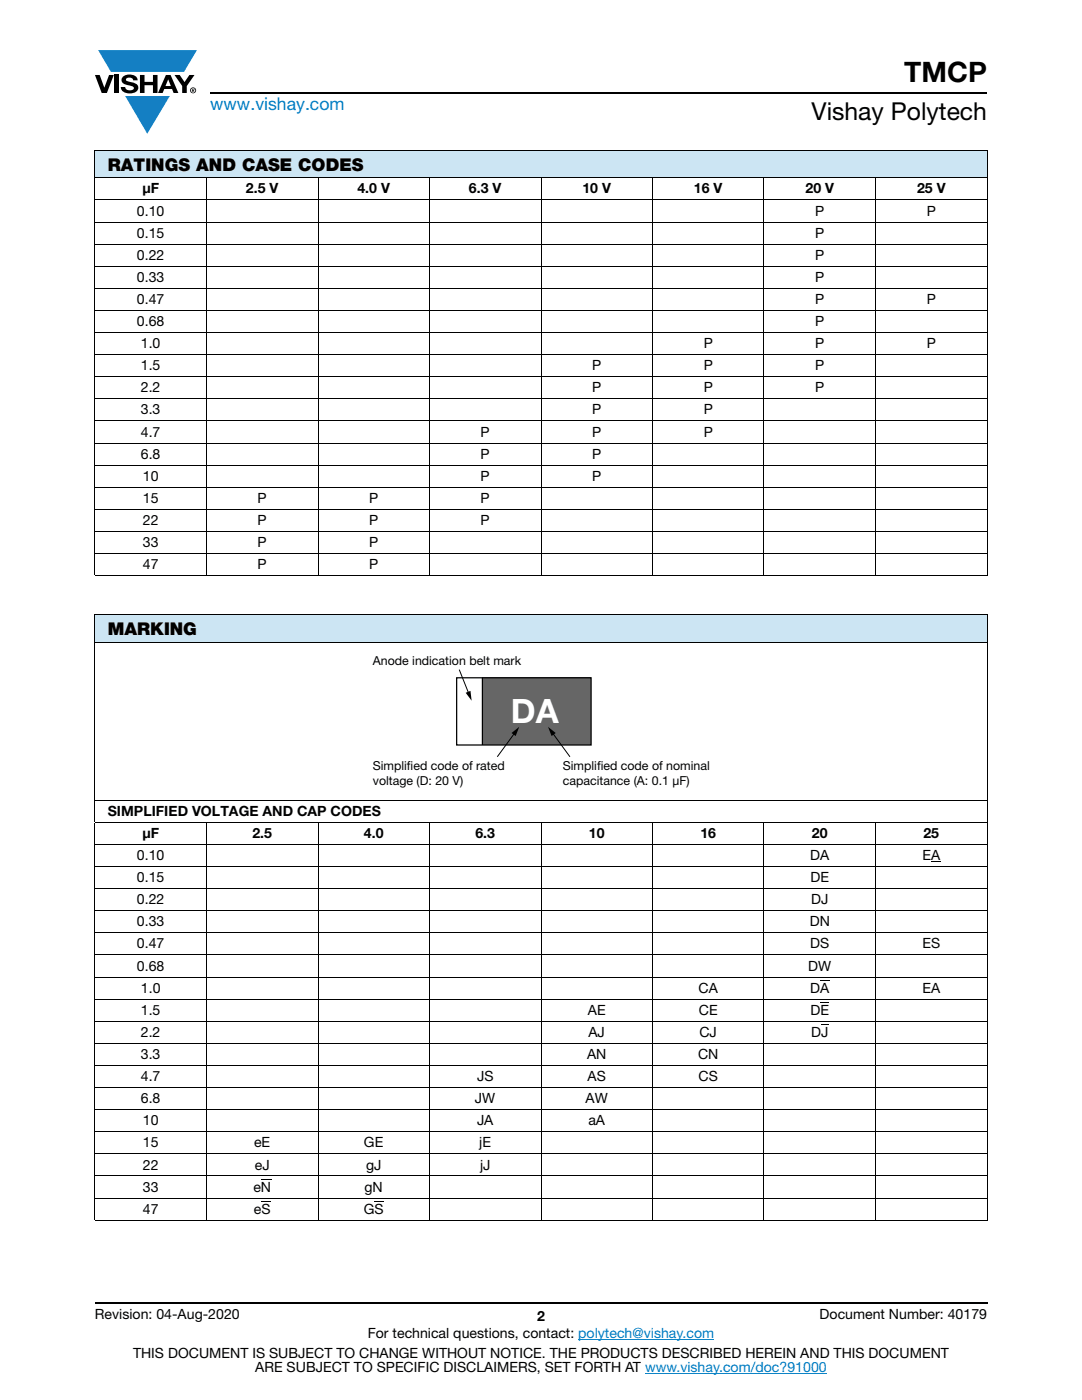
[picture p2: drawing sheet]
<svg xmlns="http://www.w3.org/2000/svg" width="216mm" height="279mm" viewBox="0 0 216 279" stroke-linecap="round" stroke-linejoin="round" font-family="sans-serif">
<g fill="#147fc3">
<path d="M19.6 10h19.7l-2.6 4.3h-1.1h-13.5z"/>
<path d="M25 19.2h8.9l-4.5 7.5z"/>
</g>
<g fill="#000">
<path d="M18.9 15h1l.9 2.5 1-2.5h.9l-1.4 3.6h-1zM22.9 15h.9v3.6h-.9zM24.6 15.3a2.1 2.1 0 0 1 2.8 .3l.1 .4h-.9a.79 .79 0 0 0-.7-.5 .79 .79 0 0 0-.8 .4l.3 .3 1 .2a1.08 1.08 0 0 1 1.2 1 1.08 1.08 0 0 1-1.1 1.2 1.73 1.73 0 0 1-2.4-1.2h.9a.96 .96 0 0 0 .8 .6 .96 .96 0 0 0 .9-.4 1.31 1.31 0 0 0-1.2-.6 1.03 1.03 0 0 1-1.1-.6 1.03 1.03 0 0 1 .2-1.1zM27.9 15h.9v1.3h1.7v-1.3h.9v3.6h-.9v-1.6h-1.7v1.6h-.9zM34.8 15h1.1l.9 1.4 1-1.4h1l-1.5 2.2v1.4h-.9v-1.4z"/>
<path d="M33.6 15.9l.5 1.3h-1.1zM33.1 15l-1.6 3.6h1l.3-.8h1.5l.3 .8h1l-1.6-3.6z"/>
<path d="M38.4 17.8h.2v.2h-.2zM38.3 17.7v.7h.1v-.3l.4 .3-.2-.3 .2-.2-.1-.2z"/>
<path d="M38.1 18a.46 .46 0 0 1 .9 0 .46 .46 0 0 1-.9 0zM37.9 18a.6 .6 0 0 0 1.2 0 .6 .6 0 0 0-1.2 0z"/>
</g>
<path d="M42 18.6h155M18.9 260h178.1" fill="none" stroke="#000" stroke-width=".36"/>
<path d="M115.4 267.3h27.1M128.7 274h36.3" fill="none" stroke="#007ec4" stroke-width=".2"/>
<g fill="#cce5f3">
<path d="M18.9 30h178.1v5.5h-178.1z"/>
<path d="M18.9 122.6h178.1v5.5h-178.1z"/>
</g>
<path d="M185.8 171.8h1.8v.2h-1.8zM163.7 195.6h1.8v.2h-1.8zM163.7 200h1.7v.2h-1.7zM163.8 204.4h1.5v.2h-1.5zM52.2 239.7h1.8v.2h-1.8zM74.7 239.7h1.9v.2h-1.9z" fill="#000"/>
<g fill="none" stroke="#000" stroke-width=".2">
<path d="M18.9 30h178.1M18.9 35.5h178.1M18.9 39.9h178.1M18.9 30.1v84.7M41.2 35.4v79.6M63.5 35.4v79.6M85.7 35.4v79.6M107.9 35.4v79.6M130.2 35.4v79.6M152.4 35.4v79.6M174.7 35.4v79.6M197 30.1v84.7"/>
<path d="M18.9 44.3h178.1M18.9 48.7h178.1M18.9 53.1h178.1M18.9 57.6h178.1M18.9 62h178.1M18.9 66.4h178.1M18.9 70.8h178.1M18.9 75.2h178.1M18.9 79.6h178.1M18.9 84h178.1M18.9 88.4h178.1M18.9 92.8h178.1"/>
<path d="M18.9 97.2h178.1M18.9 101.6h178.1M18.9 106h178.1M18.9 110.5h178.1M18.9 114.9h178.1M18.9 122.6h178.1M18.9 128.1h178.1M18.9 122.7v41.3M197 122.7v5.3M197 128.2v31.4M18.9 159.7h178.1M197 159.8v4.2"/>
<path d="M18.9 164.1h178.1M18.9 168.6h178.1M18.9 173h178.1M18.9 177.4h178.1M18.9 164.2v79.2M41.2 164v79.6M63.5 164v79.6M85.7 164v79.6M107.9 164v79.6M130.2 164v79.6M152.4 164v79.6M174.7 164v79.6"/>
<path d="M197 164.2v79.2M18.9 181.8h178.1M18.9 186.2h178.1M18.9 190.6h178.1M18.9 195h178.1M18.9 199.4h178.1M18.9 203.8h178.1M18.9 208.2h178.1M18.9 212.6h178.1M18.9 217h178.1M18.9 221.5h178.1M18.9 225.9h178.1"/>
<path d="M18.9 230.3h178.1M18.9 234.7h178.1M18.9 239.1h178.1M52.1 235.4h2M18.9 243.5h178.1"/>
</g>
<path d="M96.3 135.3h21.6v13.4h-21.6z" fill="#666"/>
<path d="M91.1 135.3h26.8v13.4h-26.8zM96.3 135.3v13.4" fill="none" stroke="#000" stroke-width=".25"/>
<path d="M91.6 133.6l1.9 4.8M102.7 146.3l-3.5 4.7M110.3 146.3l3.4 4.7" fill="none" stroke="#000" stroke-width=".2"/>
<path d="M92.9 138.3l1-.4 .2 1.9zM102.1 146.3l1.5-1.2-.7 1.8zM109.3 145l1.6 1.3-.8 .6z" fill="#000"/>
<text font-size="6.7" fill="#fff" x="102" y="144.3">DA</text>
<text font-size="5.6" x="180.4" y="16.4">TMCP</text>
<text font-size="4.9" x="161.9" y="24">Vishay Polytech</text>
<text font-size="3.5" fill="#007ec4" x="42" y="21.9">www.vishay.com</text>
<g font-size="3.5">
<text x="21.5" y="34.1">RATINGS AND CASE CODES</text>
<text x="21.5" y="126.7">MARKING</text>
</g>
<g font-size="2.8">
<text x="28.4" y="38.6">μF</text>
<text x="49.1" y="38.6">2.5 V</text>
<text x="71.3" y="38.6">4.0 V</text>
<text x="93.6" y="38.6">6.3 V</text>
<text x="116.2" y="38.6">10 V</text>
<text x="138.5" y="38.6">16 V</text>
<text x="160.7" y="38.6">20 V</text>
<text x="183" y="38.6">25 V</text>
<text x="27.3" y="43">0.10</text>
<text x="27.3" y="47.4">0.15</text>
<text x="162.7" y="43">P</text>
<text x="162.7" y="47.4">P</text>
<text x="184.9" y="43">P</text>
<text x="27.3" y="51.8">0.22</text>
<text x="162.7" y="51.8">P</text>
<text x="27.3" y="56.3">0.33</text>
<text x="162.7" y="56.3">P</text>
<text x="27.3" y="60.7">0.47</text>
<text x="27.3" y="65.1">0.68</text>
<text x="162.7" y="60.7">P</text>
<text x="162.7" y="65.1">P</text>
<text x="184.9" y="60.7">P</text>
<text x="28.1" y="69.5">1.0</text>
<text x="140.4" y="69.5">P</text>
<text x="162.7" y="69.5">P</text>
<text x="184.9" y="69.5">P</text>
<text x="28.1" y="73.9">1.5</text>
<text x="118.2" y="73.9">P</text>
<text x="140.4" y="73.9">P</text>
<text x="162.7" y="73.9">P</text>
<text x="28.1" y="78.3">2.2</text>
<text x="28.1" y="82.7">3.3</text>
<text x="118.2" y="78.3">P</text>
<text x="118.2" y="82.7">P</text>
<text x="140.4" y="78.3">P</text>
<text x="140.4" y="82.7">P</text>
<text x="162.7" y="78.3">P</text>
<text x="28.1" y="87.1">4.7</text>
<text x="95.9" y="87.1">P</text>
<text x="118.2" y="87.1">P</text>
<text x="140.4" y="87.1">P</text>
<text x="28.1" y="91.5">6.8</text>
<text x="28.5" y="95.9">10</text>
<text x="95.9" y="95.9">P</text>
<text x="95.9" y="91.5">P</text>
<text x="118.2" y="95.9">P</text>
<text x="118.2" y="91.5">P</text>
<text x="28.5" y="100.4">15</text>
<text x="51.4" y="100.4">P</text>
<text x="73.7" y="100.4">P</text>
<text x="95.9" y="100.4">P</text>
<text x="28.5" y="104.8">22</text>
<text x="51.4" y="104.8">P</text>
<text x="73.7" y="104.8">P</text>
<text x="95.9" y="104.8">P</text>
<text x="28.5" y="109.2">33</text>
<text x="28.5" y="113.6">47</text>
<text x="51.4" y="109.2">P</text>
<text x="51.4" y="113.6">P</text>
<text x="73.7" y="109.2">P</text>
<text x="73.7" y="113.6">P</text>
<text x="21.5" y="162.8">SIMPLIFIED VOLTAGE AND CAP CODES</text>
<text x="28.4" y="167.3">μF</text>
<text x="50.4" y="167.3">2.5</text>
<text x="72.6" y="167.3">4.0</text>
<text x="94.9" y="167.3">6.3</text>
<text x="117.5" y="167.3">10</text>
<text x="139.8" y="167.3">16</text>
<text x="162" y="167.3">20</text>
<text x="184.3" y="167.3">25</text>
<text x="27.3" y="171.7">0.10</text>
<text x="161.7" y="171.7">DA</text>
<text x="184" y="171.7">EA</text>
<text x="27.3" y="176.1">0.15</text>
<text x="161.7" y="176.1">DE</text>
<text x="27.3" y="180.5">0.22</text>
<text x="27.3" y="184.9">0.33</text>
<text x="161.6" y="184.9">DN</text>
<text x="161.9" y="180.5">DJ</text>
<text x="27.3" y="189.3">0.47</text>
<text x="161.7" y="189.3">DS</text>
<text x="184" y="189.3">ES</text>
<text x="27.3" y="193.7">0.68</text>
<text x="161.3" y="193.7">DW</text>
<text x="28.1" y="202.5">1.5</text>
<text x="28.1" y="198.1">1.0</text>
<text x="117.3" y="202.5">AE</text>
<text x="139.4" y="198.1">CA</text>
<text x="139.5" y="202.5">CE</text>
<text x="161.7" y="198.1">DA</text>
<text x="161.7" y="202.5">DE</text>
<text x="184" y="198.1">EA</text>
<text x="28.1" y="206.9">2.2</text>
<text x="117.4" y="206.9">AJ</text>
<text x="139.6" y="206.9">CJ</text>
<text x="161.9" y="206.9">DJ</text>
<text x="28.1" y="211.3">3.3</text>
<text x="28.1" y="215.8">4.7</text>
<text x="95.2" y="215.8">JS</text>
<text x="117.1" y="211.3">AN</text>
<text x="117.2" y="215.8">AS</text>
<text x="139.3" y="211.3">CN</text>
<text x="139.4" y="215.8">CS</text>
<text x="28.1" y="220.2">6.8</text>
<text x="94.8" y="220.2">JW</text>
<text x="116.9" y="220.2">AW</text>
<text x="28.5" y="224.6">10</text>
<text x="95.2" y="224.6">JA</text>
<text x="117.4" y="224.6">aA</text>
<text x="28.5" y="229">15</text>
<text x="28.5" y="233.4">22</text>
<text x="50.7" y="229">eE</text>
<text x="50.8" y="233.4">eJ</text>
<text x="72.6" y="229">GE</text>
<text x="73" y="233.4">gJ</text>
<text x="95.6" y="229">jE</text>
<text x="95.8" y="233.4">jJ</text>
<text x="28.5" y="237.8">33</text>
<text x="50.6" y="237.8">eN</text>
<text x="72.7" y="237.8">gN</text>
<text x="28.5" y="242.2">47</text>
<text x="50.7" y="242.2">eS</text>
<text x="72.6" y="242.2">GS</text>
<text x="18.9" y="263.3">Revision: 04-Aug-2020</text>
<text x="107.2" y="263.6">2</text>
<text x="163.6" y="263.3">Document Number: 40179</text>
<text x="73.4" y="267.1">For technical questions, contact: polytech@vishay.com</text>
<text x="26.5" y="271">THIS DOCUMENT IS SUBJECT TO CHANGE WITHOUT NOTICE. THE PRODUCTS DESCRIBED HEREIN AND THIS DOCUMENT</text>
<text x="50.9" y="273.8">ARE SUBJECT TO SPECIFIC DISCLAIMERS, SET FORTH AT www.vishay.com/doc?91000</text>
</g>
<g font-size="2.5">
<text x="74.4" y="132.6">Anode indication belt mark</text>
<text x="74.4" y="153.7">Simplif</text>
<text x="81.2" y="153.7">ied code of rated</text>
<text x="112.3" y="153.7">Simplif</text>
<text x="119.1" y="153.7">ied code of nominal</text>
<text x="74.4" y="156.6">voltage (D: 20 V)</text>
<text x="112.3" y="156.6">capacitance (A: 0.1 μF)</text>
</g>
</svg>
